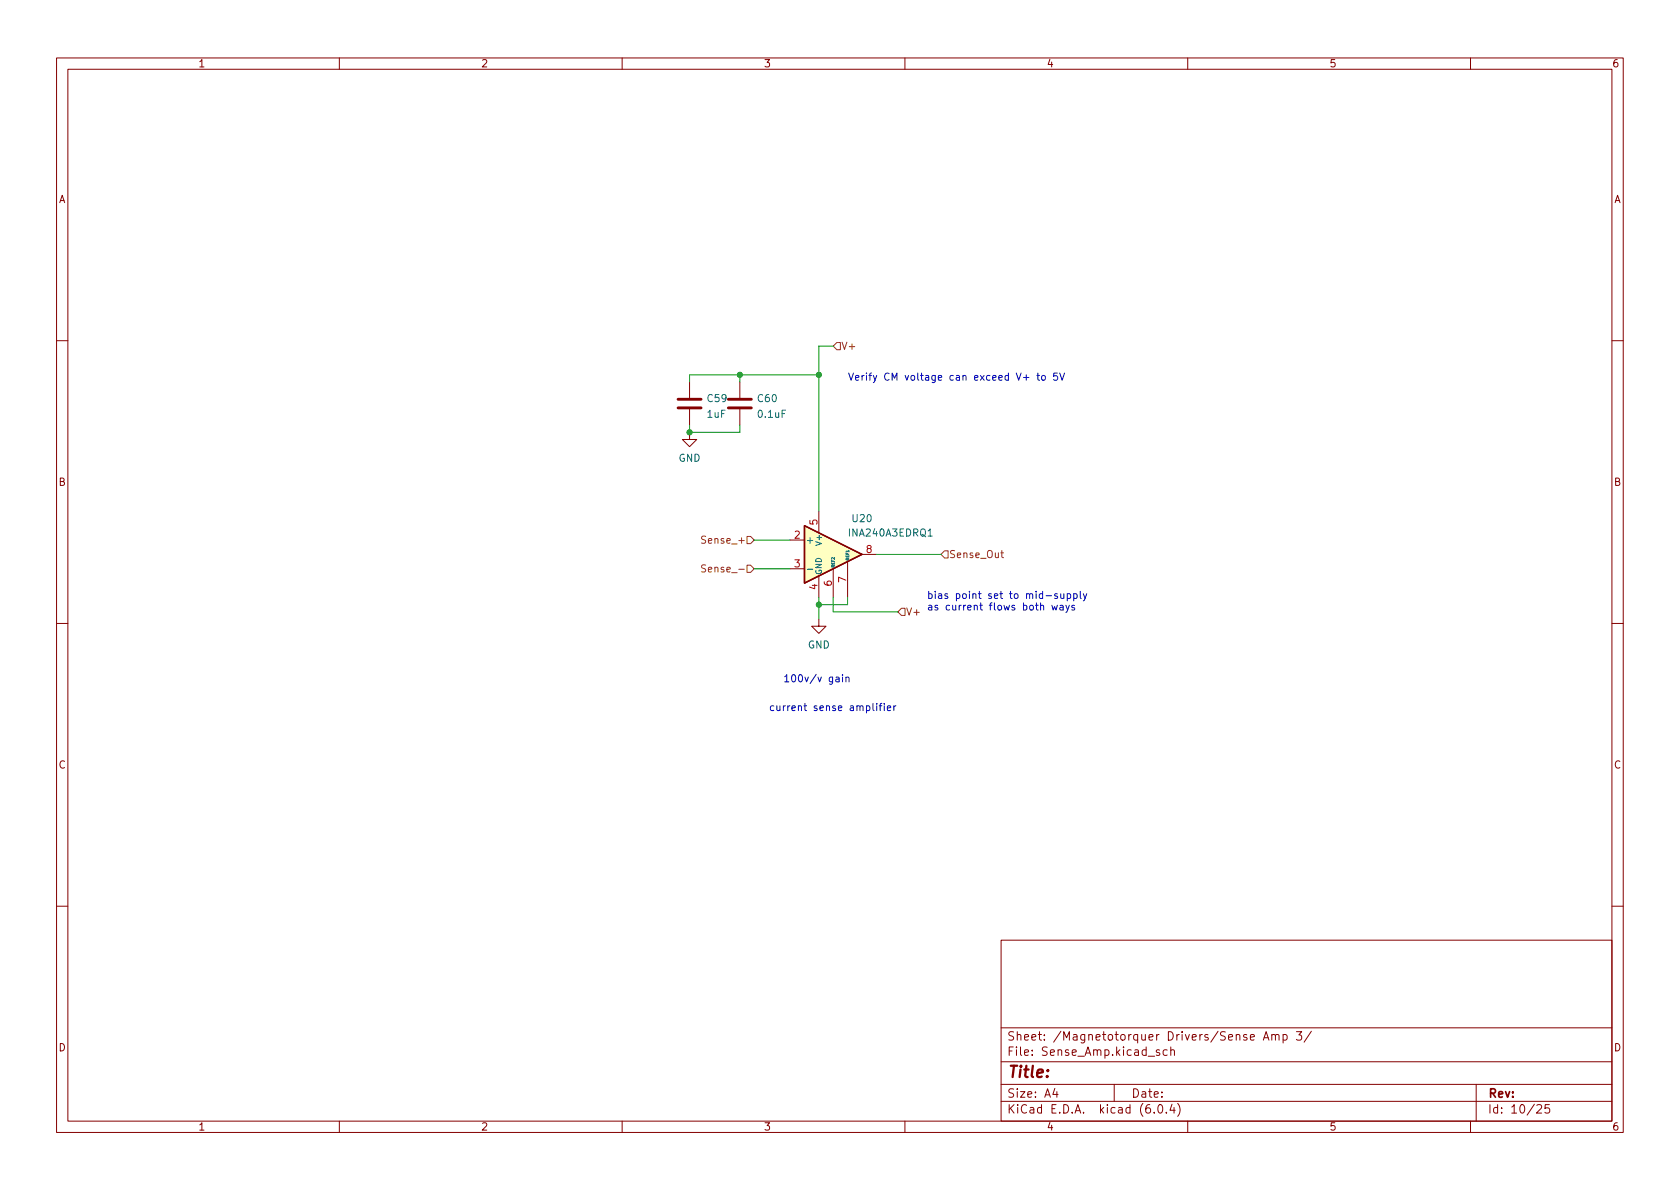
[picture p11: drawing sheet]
<svg xmlns="http://www.w3.org/2000/svg" width="297mm" height="210mm" viewBox="0 0 297 210" stroke-linecap="round" stroke-linejoin="round" font-family="sans-serif">
<g fill="none" stroke="#840000" stroke-width=".18">
<path d="M10 10.2h277v190.1h-277zM12 12.2h273v186.1h-273zM60 10.2v2M110 10.2v2M160 10.2v2M210 10.2v2M260 10.2v2M10 60.2h2M121.9 76.4v1.3h1.3l-1.3 1.3-1.3-1.3h1.3M121.9 67.6v2.8M121.9 72.4v2.8M130.8 67.6v2.8"/>
<path d="M130.8 72.4v2.8M285 60.2h2M139.7 95.5h2.5M144.8 90.4v3.8M149.9 99.3v6.4M152.4 98h2.5M10 110.2h2M139.7 100.6h2.5M144.8 109.5v1.2h1.2l-1.2 1.3-1.3-1.3h1.3M144.8 101.8v3.9M147.3 100.6v5.1M285 110.2h2"/>
<path d="M10 160.2h2M177 166.3h108v32h-108zM285 160.2h2M60 198.3v2M110 198.3v2M160 198.3v2M177 194.8h108M177 191.8h108M177 187.8h108M177 181.8h108M186.5 192.5l-.4 1h1M186.9 193v1"/>
<path d="M197 191.8v3M204.1 196.7v.1M204.9 195.4l.2-.1a.81 .81 0 0 1 .6 .7 .81 .81 0 0 1-.3 .8h-.2a.81 .81 0 0 1-.6-.6 .81 .81 0 0 1 .3-.8zM205 185.7l-.4-.1-.2 .2 .1 .3 .5 .1v.4h-.6M206.2 196.7v.1M206.4 185.7l-.5-.1-.3 .3v.4l.2 .3h.6M207 185.8l.2-.2 .4 .1v.9M207 185.1v1.5M207.2 195.3l-.3 1h.9M207.6 195.8v1M208.2 195.1a1.72 1.72 0 0 1 0 2.3M210 198.3v2"/>
<path d="M221.1 183.4l.7-.1-.1-.3-.4-.1-.2 .2v.8h.6M223.4 183.9l.5-1.5 .5 1.5M223.5 183.5h.7M224.9 183.1l.2-.2 .3 .1 .1 .9M224.9 182.9v1M225.5 183.1l.2-.2 .4 .1v.9M226.9 183l.4-.1 .3 .3v.4l-.2 .3h-.5M226.9 182.9v1.5M229.2 182.4h.9l-.5 .6 .5 .1v.7l-.2 .1h-.5l-.2-.1M231.9 182.4l-1.3 1.9M260 198.3v2M261 191.8v6.5"/>
<path d="M271.7 195.5l.6-.2 .2 .2 .1 .3-.9 1h.9M273.9 195.3h-.7l-.1 .7 .3-.1 .5 .1 .1 .2-.1 .5-.2 .1-.6-.1"/>
</g>
<path d="M119.9 72.1h4.1M119.9 70.6h4.1M128.8 72.1h4M128.8 70.6h4" fill="none" stroke="#840000" stroke-width=".51"/>
<path d="M142.2 93l10.2 5-10.2 5.1z" fill="#ffffc2" stroke="#ffffc2" stroke-width=".18"/>
<path d="M142.2 93l10.2 5-10.2 5.1z" fill="none" stroke="#840000" stroke-width=".25"/>
<path d="M164.1 94.8h.7M142.7 100.7h1" fill="none" stroke="#006464" stroke-width=".18"/>
<path d="M148 60.6h.6v1.2h-.6l-.7-.6zM124.8 99.9h-.5l-.2 .1v.4l.5 .2 .2 .3-.3 .3-.5-.1M124.8 94.9l-.5-.1-.2 .1v.4l.5 .2 .2 .3-.3 .3-.5-.1M132.1 99.9h.6l.6 .7-.6 .6h-.6zM132.1 94.9h.6l.6 .6-.6 .6h-.6zM167 97.4h.6v1.3h-.6l-.6-.7zM176.9 97.8h.5M177.1 97.3v1.1l.3 .2M159.4 107.6h.6v1.2h-.6l-.7-.6z" fill="none" stroke="#725600" stroke-width=".18"/>
<g fill="none" stroke="#0000c2" stroke-width=".18">
<path d="M181 66.8h.9M181.4 66.3v.9M183.3 66.4h.5M183.5 66v1.1l.3 .1M184.3 66.5l.3-.1 .2 .2v.4l-.2 .2h-.3l-.1-.2zM186.9 66h-.6v.6l.2-.1h.4l.1 .2-.1 .4-.1 .1-.5-.1M187.4 66l.4 1.2 .4-1.2M147.8 119.8h.5l.1 .8M149 119.3v.1M149 119.7v.9M149.6 119.9l.2-.2 .3 .1v.8M149.6 119.7v.9"/>
<path d="M185 105.3h.9M186 107l.2 .9 .3-.6 .2 .6 .2-.9M186.9 105h-.3l-.1 .2v.1l.4 .2v.3h-.4M187.4 107.1h.5l.1 .8M187.6 105v.8h.3l.2-.1M188 107.3l-.4 .1-.2 .2 .2 .3 .4-.1M188.1 105v.8M188.5 107l.3 .9M188.7 105h.4l.2 .2-.1 .6h-.5M188.7 105v1.3M189.1 107l-.5 1.2-.1 .1M189.9 105h.3l.3 .2-.2 .6h-.4"/>
<path d="M189.9 105v1.3M190 107.1l-.3-.1-.2 .2v.2l.5 .1v.3h-.5M191 104.6v1.1l.2 .1M191.5 105l.3 .8M192.1 105l-.4 1.1-.2 .2M148.4 120l-.5 .1-.1 .2 .1 .3 .5-.1M154.4 124.4v1.1l.1 .2M155 124.4v.1M155 124.8v.9M155.4 124.8h.5M155.9 124.4l-.3 .2v1.1M156.3 124.4v.1"/>
<path d="M156.3 124.8v.9M156.9 125.2l.6-.1-.1-.2-.3-.1-.2 .2 .1 .6h.4M158 124.8v.9M158.4 124.8l-.4 .3"/>
</g>
<path d="M121.9 75.2v1.2h8.9v-1.2M130.8 66.3v1.3M144.8 66.3h-22.9v1.3M147.3 61.2h-2.5v29.2M133.3 95.5h6.4M154.9 98h11.5M133.3 100.6h6.4M144.8 105.7v3.8M147.3 105.7v2.5h11.4M149.9 105.7v1.2h-5.1" fill="none" stroke="#009600" stroke-width=".18"/>
<g fill="#009600" stroke="#009600" stroke-width=".18">
<circle cx="144.8" cy="106.9" r=".46"/>
<circle cx="121.9" cy="76.4" r=".46"/>
<circle cx="144.8" cy="66.3" r=".46"/>
<circle cx="130.8" cy="66.3" r=".46"/>
</g>
<text font-size="2.8" fill="#840000" x="178" y="190.6">Title:</text>
<g font-size="2.1" fill="#840000">
<text x="178" y="184">Sheet: /Magnetotorquer Drivers/Sense Amp 3/</text>
<text x="178" y="186.7">File: Sense_Amp.kicad_sch</text>
<text x="178" y="196.9">KiCad E.D.A. kicad (6.0.4)</text>
<text x="178" y="194.1">Size: A4</text>
<text x="200" y="194.1">Date:</text>
<text x="263" y="194.1">Rev:</text>
<text x="263" y="196.9">Id: 10/25</text>
</g>
<g font-size="1.8" fill="#840000">
<text x="35" y="11.9">1</text>
<text x="85" y="11.9">2</text>
<text x="135" y="11.9">3</text>
<text x="185" y="11.9">4</text>
<text x="235" y="11.9">5</text>
<text x="285" y="11.9">6</text>
<text x="10.3" y="35.9">A</text>
<text x="285.3" y="35.9">A</text>
<text x="10.3" y="85.9">B</text>
<text x="285.3" y="85.9">B</text>
<text x="10.3" y="135.9">C</text>
<text x="285.3" y="135.9">C</text>
<text x="10.3" y="185.9">D</text>
<text x="285.3" y="185.9">D</text>
<text x="35" y="199.9">1</text>
<text x="85" y="199.9">2</text>
<text x="135" y="199.9">3</text>
<text x="185" y="199.9">4</text>
<text x="235" y="199.9">5</text>
<text x="285" y="199.9">6</text>
</g>
<g font-size="1.8" fill="#725600">
<text x="148.7" y="61.8">V+</text>
<text x="124.8" y="96.1">Sense_+</text>
<text x="125.2" y="101.2">Sense_-</text>
<text x="167.7" y="98.7">Sense_Out</text>
<text x="160.1" y="108.8">V+</text>
</g>
<g font-size="1.8" fill="#006464">
<text x="125.1" y="71.1">C59</text>
<text x="134" y="71.1">C60</text>
<text x="125.1" y="73.9">1uF</text>
<text x="134.1" y="73.9">0.1uF</text>
<text x="120" y="81.6">GND</text>
<text x="150.3" y="94.9">INA240A3EDRQ1</text>
<text x="150.8" y="92.3">U20</text>
<text x="142.4" y="96.1">+</text>
<text x="142.8" y="114.7">GND</text>
</g>
<g font-size="1.8" fill="#0000c2">
<text x="149.9" y="67.3">Verify CM voltage can exceed V+ to 5V</text>
<text x="163.8" y="105.9">bias point set to mid-supply</text>
<text x="163.8" y="107.9">as current flows both ways</text>
<text x="135.9" y="125.7">current sense amplifier</text>
<text x="138.4" y="120.6">100v/v gain</text>
</g>
<g font-size="1.8" fill="#a90000">
<text x="140.5" y="95.2">2</text>
<text x="144.5" y="92.8" transform="rotate(-90 144.5 92.8)">5</text>
<text x="140.5" y="100.3">3</text>
<text x="153.2" y="97.8">8</text>
<text x="144.5" y="104.2" transform="rotate(-90 144.5 104.2)">4</text>
<text x="147.1" y="103.6" transform="rotate(-90 147.1 103.6)">6</text>
<text x="149.6" y="103" transform="rotate(-90 149.6 103)">7</text>
</g>
<g font-size="1.4" fill="#006464">
<text x="145.3" y="101.7" transform="rotate(-90 145.3 101.7)">GND</text>
<text x="145.3" y="96.1" transform="rotate(-90 145.3 96.1)">V+</text>
</g>
<g font-size=".7" fill="#006464">
<text x="147.6" y="100.5" transform="rotate(-90 147.6 100.5)">REF2</text>
<text x="150.1" y="99.2" transform="rotate(-90 150.1 99.2)">REF1</text>
</g>
</svg>
